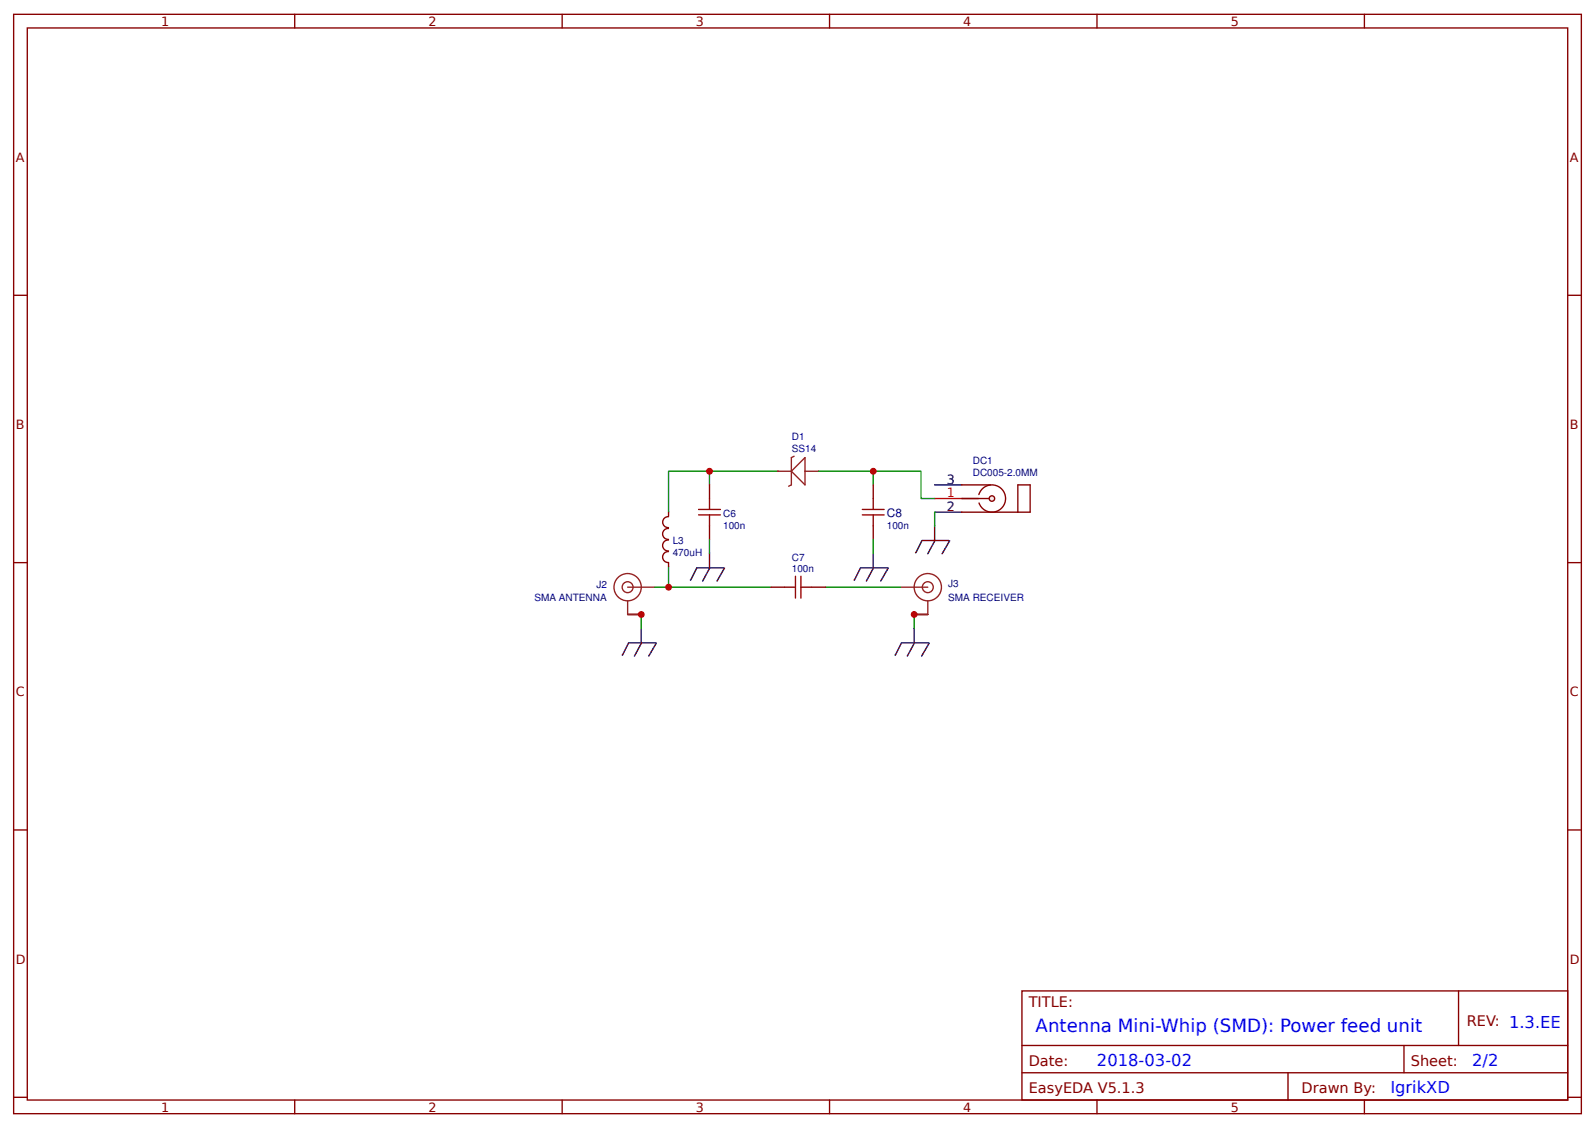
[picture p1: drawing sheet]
<svg xmlns="http://www.w3.org/2000/svg" width="309mm" height="219mm" viewBox="0 0 309 219" stroke-linecap="round" stroke-linejoin="round" font-family="sans-serif">
<g fill="none" stroke="#800" stroke-width=".26">
<path d="M2.6 2.8h304.1v213.2h-304.1zM5.3 5.4h298.7v208h-298.7zM57.1 2.8v2.6M109 2.8v2.6M160.9 2.8v2.6M212.7 2.8v2.6M264.6 2.8v2.6M2.6 57.3h2.7M304 57.3h2.7M186.5 94.1h5.6M186.5 99.4h13.3v-5.3h-2.4v5.3M186.5 96.7h5.3"/>
<path d="M2.6 109.1h2.7M304 109.1h2.7M2.6 161h2.7M304 161h2.7M198.2 192.2h105.8v21.2h-105.8zM282.8 192.2v10.6M2.6 212.9h2.7M57.1 213.4v2.6M109 213.4v2.6M160.9 213.4v2.6M198.2 202.8h105.8M198.2 208.1h105.8"/>
<path d="M212.7 213.4v2.6M249.8 208.1v5.3M264.6 213.4v2.6M272.3 202.8v5.3M304 212.9h2.7"/>
</g>
<g fill="none" stroke="#8d2323" stroke-width=".26">
<path d="M121.7 116.5v2.7h2.7M121.7 113.9h5.3M174.6 113.9h5.3M179.9 116.5v2.7h-2.6"/>
<circle cx="121.7" cy="113.9" r="2.65"/>
<circle cx="121.7" cy="113.9" r="1.06"/>
<circle cx="179.9" cy="113.9" r="2.65"/>
<circle cx="179.9" cy="113.9" r="1.06"/>
</g>
<path d="M181.2 94.1h5.3M181.2 99.4h5.3" fill="none" stroke="#000" stroke-width=".26"/>
<path d="M181.2 96.7h5.3" fill="none" stroke="#f00" stroke-width=".26"/>
<circle cx="192.4" cy="96.7" r=".53" fill="#efefef" stroke="#800" stroke-width=".26"/>
<path d="M189.8 95.9a2.65 2.65 0 0 1 4.1-1.4 2.65 2.65 0 0 1 0 4.3 2.65 2.65 0 0 1-4-1.2" fill="none" stroke="#800" stroke-width=".26"/>
<g fill="none" stroke="#000" stroke-width=".26">
<path d="M135.1 110.1l-1.2 2.4M135.2 110.1h5.1M137.6 107.3v2.6M137.6 110.1l-1.3 2.6M140.5 110.2l-1.5 2.5M166.9 110.1l-1.3 2.4M167 110.1h5M169.3 107.3v2.6M169.4 110.1l-1.4 2.6M172.2 110.2l-1.4 2.5M178.8 104.8l-1.3 2.4M178.9 104.8h5.1"/>
<path d="M181.2 102v2.6M181.3 104.8l-1.4 2.6M184.1 104.9l-1.4 2.5M121.9 124.7l-1.3 2.4M122 124.7h5.1M124.4 121.8v2.7M124.4 124.7l-1.4 2.6M127.3 124.8l-1.5 2.5M174.8 124.7l-1.2 2.4M174.9 124.7h5.1M177.3 121.8v2.7M177.3 124.7l-1.4 2.6"/>
<path d="M180.2 124.8l-1.5 2.5"/>
</g>
<path d="M137.6 91.4v2.7M150.8 91.4h-21.2v8M169.3 94.1v-2.7h9.3v5.3h2.6M129.6 109.9v4h19.9M160.1 113.9h14.5" fill="none" stroke="#080" stroke-width=".26"/>
<circle cx="137.6" cy="91.4" r=".66" fill="#c00"/>
<path d="M181.2 99.4v2.6M124.4 119.2v2.6M177.3 119.2v2.6" fill="none" stroke="#080" stroke-width=".26"/>
<circle cx="124.4" cy="119.2" r=".66" fill="#c00"/>
<path d="M127 113.9h2.6" fill="none" stroke="#080" stroke-width=".26"/>
<g fill="#c00">
<circle cx="129.6" cy="113.9" r=".66"/>
<circle cx="177.3" cy="119.2" r=".66"/>
</g>
<path d="M135.5 99.9h4.2M135.5 98.8h4.2M137.6 96.7v2.1M137.6 99.9v2.1M167.2 99.9h4.2M167.2 98.8h4.2M169.3 96.7v2.1M169.3 99.9v2.1M152.1 113.9h2.2M154.3 111.8v4.2M155.3 111.8v4.2M155.3 113.9h2.1" fill="none" stroke="#a00000" stroke-width=".26"/>
<path d="M129.6 99.4v.7M137.6 94.1v2.6M169.3 94.1v2.6M129.6 104.8a1.06 1.06 0 0 0-1.1 1 1.06 1.06 0 0 0 1.1 1.1M129.6 102.5a1.06 1.06 0 0 0-1.1 1.1 1.06 1.06 0 0 0 1.1 1M129.6 107a1.06 1.06 0 0 0-1.1 1.1 1.06 1.06 0 0 0 1.1 1v.8M129.6 100.2a1.06 1.06 0 0 0-1.1 1.1 1.06 1.06 0 0 0 1.1 1M137.6 102v2.6M149.5 113.9h2.6M157.4 113.9h2.7M169.3 102v2.6" fill="none" stroke="#800" stroke-width=".26"/>
<path d="M158.7 91.4h10.6M137.6 104.6v2.7M169.3 104.6v2.7" fill="none" stroke="#080" stroke-width=".26"/>
<path d="M150.8 91.4h.1M150.8 91.4h2.7M154 88.5l-.5 .3v5.3l-.6 .2M156.1 88.8v5.3l-2.6-2.7zM156.1 91.4h2.6M158.7 91.4h.1" fill="none" stroke="#8d2323" stroke-width=".26"/>
<circle cx="169.3" cy="91.4" r=".66" fill="#c00"/>
<text font-size="3.5" fill="#00f" x="200.8" y="200.2">Antenna Mini-Whip (SMD): Power feed unit</text>
<g font-size="3.2" fill="#00f">
<text x="212.7" y="206.8">2018-03-02</text>
<text x="285.5" y="206.8">2/2</text>
<text x="269.6" y="212.1">IgrikXD</text>
</g>
<g font-size="2.8" fill="#800">
<text x="199.5" y="195.4">TITLE:</text>
<text x="284.4" y="199.1">REV: 1.3.EE</text>
<text x="199.5" y="206.8">Date:</text>
<text x="273.6" y="206.8">Sheet:</text>
<text x="199.5" y="212.1">EasyEDA V5.1.3</text>
<text x="252.4" y="212.1">Drawn By:</text>
</g>
<g font-size="2.5" fill="#800">
<text x="31.2" y="5">1</text>
<text x="83.1" y="5">2</text>
<text x="134.9" y="5">3</text>
<text x="186.8" y="5">4</text>
<text x="238.7" y="5">5</text>
<text x="3" y="31.4">A</text>
<text x="304.4" y="31.4">A</text>
<text x="3" y="83.2">B</text>
<text x="304.4" y="83.2">B</text>
<text x="3" y="135.1">C</text>
<text x="304.4" y="135.1">C</text>
<text x="3" y="186.9">D</text>
<text x="304.4" y="186.9">D</text>
<text x="31.2" y="215.6">1</text>
<text x="83.1" y="215.6">2</text>
<text x="134.9" y="215.6">3</text>
<text x="186.8" y="215.6">4</text>
<text x="238.7" y="215.6">5</text>
</g>
<g font-size="2.5">
<text x="183.6" y="93.8">3</text>
<text x="183.6" y="99.1">2</text>
</g>
<text font-size="2.5" fill="#f00" x="183.6" y="96.4">1</text>
<text font-size="2.3" fill="#000080" x="172" y="100.2">C8</text>
<g font-size="1.9" fill="#000080">
<text x="153.5" y="85.4">D1</text>
<text x="153.5" y="87.7">SS14</text>
<text x="188.6" y="89.9">DC1</text>
<text x="188.6" y="92.4">DC005-2.0MM</text>
<text x="140.2" y="100.2">C6</text>
<text x="130.5" y="107.9">470uH</text>
<text x="130.5" y="105.5">L3</text>
<text x="140.2" y="102.6">100n</text>
<text x="172" y="102.6">100n</text>
<text x="153.5" y="108.7">C7</text>
<text x="153.5" y="111">100n</text>
<text x="183.9" y="113.9">J3</text>
<text x="103.6" y="116.7">SMA ANTENNA</text>
<text x="115.7" y="114">J2</text>
<text x="183.9" y="116.5">SMA RECEIVER</text>
</g>
</svg>
